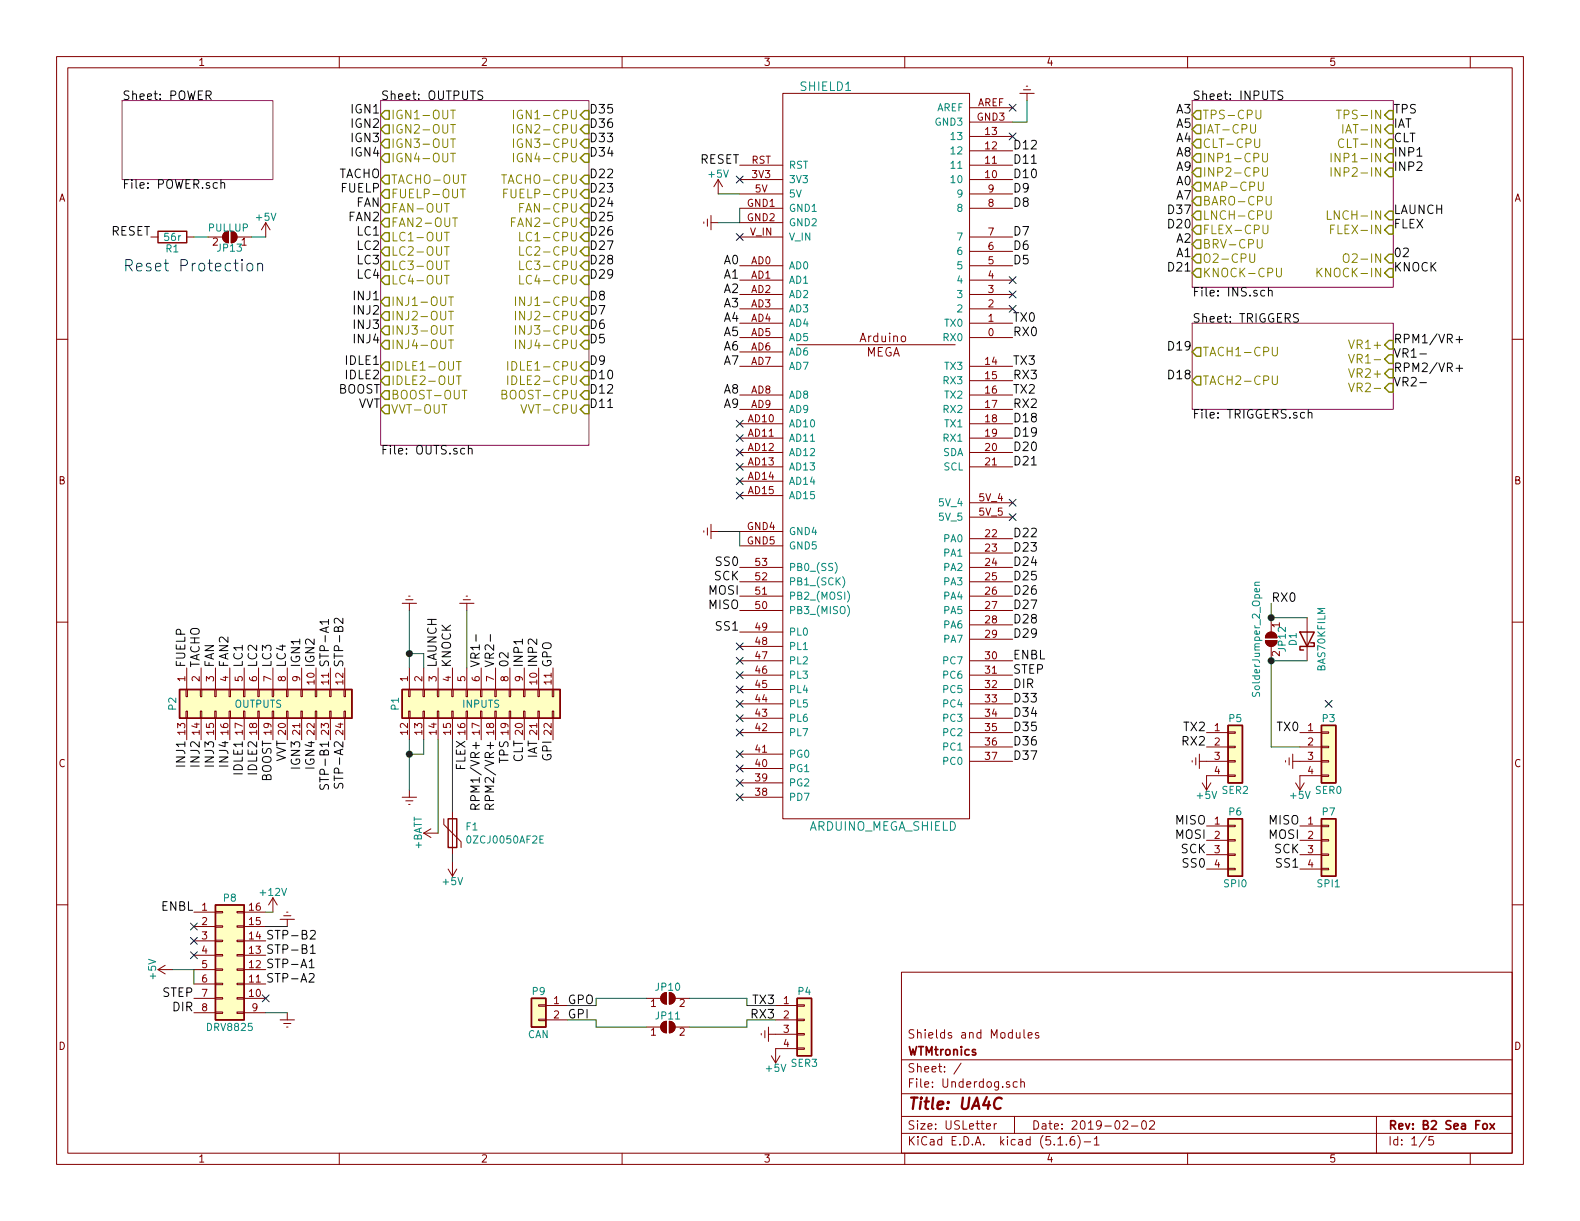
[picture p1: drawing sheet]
EESchema Schematic File Version 4
EELAYER 30 0
EELAYER END
$Descr USLetter 11000 8500
encoding utf-8
Sheet 1 5
Title "UA4C"
Date "2019-02-02"
Rev "B2 Sea Fox"
Comp "WTMtronics"
Comment1 "Shields and Modules"
Comment2 ""
Comment3 ""
Comment4 ""
$EndDescr
$Comp
L power:+5V #PWR02
U 1 1
P 5000 1350
F 0 "#PWR02" H 5000 1200 50  0001 C CNN
F 1 "+5V" H 5000 1490 50  0000 C CNN
F 2 "" H 5000 1350 50  0000 C CNN
F 3 "" H 5000 1350 50  0000 C CNN
	1    5000 1350
	1    0    0    -1  
$EndComp
$Comp
L power:+5V #PWR010
U 1 1
P 3150 6000
F 0 "#PWR010" H 3150 5850 50  0001 C CNN
F 1 "+5V" H 3150 6140 50  0000 C CNN
F 2 "" H 3150 6000 50  0000 C CNN
F 3 "" H 3150 6000 50  0000 C CNN
	1    3150 6000
	-1   0    0    1   
$EndComp
Text Label 3550 5150 3    60   ~ 0
TPS
Text Label 9700 800  0    60   ~ 0
TPS
Text Label 2100 4650 1    60   ~ 0
IGN1
Text Label 2650 800  2    60   ~ 0
IGN1
Text Label 2200 4650 1    60   ~ 0
IGN2
Text Label 2650 900  2    60   ~ 0
IGN2
Text Label 9700 900  0    60   ~ 0
IAT
Text Label 3750 5150 3    60   ~ 0
IAT
Text Label 9700 1000 0    60   ~ 0
CLT
Text Label 3650 5150 3    60   ~ 0
CLT
Text Label 2650 1250 2    60   ~ 0
TACHO
Text Label 2650 1350 2    60   ~ 0
FUELP
$Comp
L power:+BATT #PWR014
U 1 1
P 3050 5800
F 0 "#PWR014" H 3050 5650 50  0001 C CNN
F 1 "+BATT" H 3050 5940 50  0000 C CNN
F 2 "" H 3050 5800 50  0000 C CNN
F 3 "" H 3050 5800 50  0000 C CNN
	1    3050 5800
	0    -1   -1   0   
$EndComp
$Comp
L Underdog-rescue:Conn_02x11_Top_Bottom-conn-Underdog-rescue P1
U 1 1
P 3350 4850
F 0 "P1" H 3400 5450 50  0000 C CNN
F 1 "INPUTS" V 3400 4850 50  0000 C CNN
F 2 "Connector_Molex:Molex_Micro-Fit_3.0_43045-2200_2x11_P3.00mm_Horizontal" H 3350 3650 50  0001 C CNN
F 3 "" H 3350 3650 50  0000 C CNN
	1    3350 4850
	0    -1   1    0   
$EndComp
Text Label 3050 4650 1    60   ~ 0
LAUNCH
Text Label 9700 1500 0    60   ~ 0
LAUNCH
NoConn ~ 7050 3500
NoConn ~ 7050 3600
NoConn ~ 5150 1250
NoConn ~ 5150 1650
NoConn ~ 5150 3150
NoConn ~ 5150 3250
NoConn ~ 5150 3350
NoConn ~ 5150 3450
NoConn ~ 7050 750 
NoConn ~ 5150 5450
NoConn ~ 5150 5350
NoConn ~ 5150 5250
NoConn ~ 5150 5100
NoConn ~ 5150 5000
NoConn ~ 5150 4900
NoConn ~ 5150 4800
NoConn ~ 5150 4700
NoConn ~ 5150 4600
NoConn ~ 5150 4500
NoConn ~ 7050 950 
$Comp
L Device:R R1
U 1 1
P 1200 1650
F 0 "R1" V 1280 1650 50  0000 C CNN
F 1 "56r" V 1200 1650 50  0000 C CNN
F 2 "Resistor_SMD:R_1206_3216Metric" V 1130 1650 50  0001 C CNN
F 3 "" H 1200 1650 50  0000 C CNN
	1    1200 1650
	0    1    1    0   
$EndComp
$Comp
L power:+5V #PWR04
U 1 1
P 1850 1650
F 0 "#PWR04" H 1850 1500 50  0001 C CNN
F 1 "+5V" H 1850 1790 50  0000 C CNN
F 2 "" H 1850 1650 50  0000 C CNN
F 3 "" H 1850 1650 50  0000 C CNN
	1    1850 1650
	1    0    0    -1  
$EndComp
Text Notes 1850 1900 2    79   ~ 0
Reset Protection
Text Label 1050 1650 2    60   ~ 0
RESET
Text Label 5150 1150 2    60   ~ 0
RESET
$Sheet
S 8300 700  1400 1300
U 5A77C34D
F0 "INPUTS" 60
F1 "INS.sch" 60
F2 "TPS-IN" I R 9700 800 60 
F3 "IAT-IN" I R 9700 900 60 
F4 "CLT-IN" I R 9700 1000 60 
F5 "LNCH-IN" I R 9700 1500 60 
F6 "TPS-CPU" O L 8300 800 60 
F7 "IAT-CPU" O L 8300 900 60 
F8 "CLT-CPU" O L 8300 1000 60 
F9 "LNCH-CPU" O L 8300 1500 60 
F10 "MAP-CPU" O L 8300 1300 60 
F11 "INP1-IN" I R 9700 1100 60 
F12 "INP1-CPU" O L 8300 1100 60 
F13 "BARO-CPU" O L 8300 1400 60 
F14 "INP2-IN" I R 9700 1200 60 
F15 "INP2-CPU" O L 8300 1200 60 
F16 "FLEX-IN" I R 9700 1600 60 
F17 "FLEX-CPU" O L 8300 1600 60 
F18 "BRV-CPU" O L 8300 1700 60 
F19 "O2-IN" I R 9700 1800 60 
F20 "O2-CPU" O L 8300 1800 60 
F21 "KNOCK-IN" I R 9700 1900 60 
F22 "KNOCK-CPU" O L 8300 1900 60 
$EndSheet
Text Label 8300 2450 2    60   ~ 0
D19
Text Label 8300 2650 2    60   ~ 0
D18
Text Label 7050 2950 0    60   ~ 0
D18
Text Label 7050 3050 0    60   ~ 0
D19
Text Label 2650 1000 2    60   ~ 0
IGN3
Text Label 2650 1100 2    60   ~ 0
IGN4
Text Label 2650 1550 2    60   ~ 0
FAN2
$Comp
L Underdog-rescue:ARDUINO_MEGA_SHIELD-arduino_shieldsNCL SHIELD1
U 1 1
P 6150 3100
F 0 "SHIELD1" H 5750 5600 60  0000 C CNN
F 1 "ARDUINO_MEGA_SHIELD" H 6150 450 60  0000 C CNN
F 2 "footprnt:ARDUINO_MEGA_SHIELD" H 6150 3100 60  0001 C CNN
F 3 "" H 6150 3100 60  0001 C CNN
	1    6150 3100
	1    0    0    -1  
$EndComp
Text Label 5150 4050 2    60   ~ 0
SCK
Text Label 5150 4150 2    60   ~ 0
MOSI
Text Label 5150 4250 2    60   ~ 0
MISO
Text Label 5150 3950 2    60   ~ 0
SS0
Text Label 5150 4400 2    60   ~ 0
SS1
$Comp
L Underdog-rescue:Conn_01x04-conn-Underdog-rescue P6
U 1 1
P 8600 5850
F 0 "P6" H 8600 6050 50  0000 C CNN
F 1 "SPI0" H 8600 5550 50  0000 C CNN
F 2 "Pin_Headers:Pin_Header_Straight_1x04_Pitch2.54mm" H 8600 5850 50  0001 C CNN
F 3 "" H 8600 5850 50  0001 C CNN
	1    8600 5850
	1    0    0    -1  
$EndComp
$Comp
L Underdog-rescue:Conn_01x04-conn-Underdog-rescue P7
U 1 1
P 9250 5850
F 0 "P7" H 9250 6050 50  0000 C CNN
F 1 "SPI1" H 9250 5550 50  0000 C CNN
F 2 "Pin_Headers:Pin_Header_Straight_1x04_Pitch2.54mm" H 9250 5850 50  0001 C CNN
F 3 "" H 9250 5850 50  0001 C CNN
	1    9250 5850
	1    0    0    -1  
$EndComp
$Comp
L Underdog-rescue:Conn_01x04-conn-Underdog-rescue P3
U 1 1
P 9250 5200
F 0 "P3" H 9250 5400 50  0000 C CNN
F 1 "SER0" H 9250 4900 50  0000 C CNN
F 2 "Pin_Headers:Pin_Header_Straight_1x04_Pitch2.54mm" H 9250 5200 50  0001 C CNN
F 3 "" H 9250 5200 50  0001 C CNN
	1    9250 5200
	1    0    0    -1  
$EndComp
$Comp
L Underdog-rescue:Conn_01x04-conn-Underdog-rescue P4
U 1 1
P 5600 7100
F 0 "P4" H 5600 7300 50  0000 C CNN
F 1 "SER3" H 5600 6800 50  0000 C CNN
F 2 "Pin_Headers:Pin_Header_Straight_1x04_Pitch2.54mm" H 5600 7100 50  0001 C CNN
F 3 "" H 5600 7100 50  0001 C CNN
	1    5600 7100
	1    0    0    -1  
$EndComp
Text Label 8400 5750 2    60   ~ 0
MISO
Text Label 8400 5850 2    60   ~ 0
MOSI
Text Label 8400 5950 2    60   ~ 0
SCK
Text Label 8400 6050 2    60   ~ 0
SS0
Text Label 9050 5750 2    60   ~ 0
MISO
Text Label 9050 5850 2    60   ~ 0
MOSI
Text Label 9050 5950 2    60   ~ 0
SCK
Text Label 9050 6050 2    60   ~ 0
SS1
$Sheet
S 2650 700  1450 2400
U 58BEAE9C
F0 "OUTPUTS" 60
F1 "OUTS.sch" 60
F2 "IGN2-OUT" O L 2650 900 60 
F3 "IGN1-OUT" O L 2650 800 60 
F4 "TACHO-OUT" O L 2650 1250 60 
F5 "FUELP-OUT" O L 2650 1350 60 
F6 "IGN4-OUT" O L 2650 1100 60 
F7 "IGN3-OUT" O L 2650 1000 60 
F8 "IGN1-CPU" I R 4100 800 60 
F9 "IGN2-CPU" I R 4100 900 60 
F10 "TACHO-CPU" I R 4100 1250 60 
F11 "IGN3-CPU" I R 4100 1000 60 
F12 "IGN4-CPU" I R 4100 1100 60 
F13 "FAN-OUT" O L 2650 1450 60 
F14 "FAN-CPU" I R 4100 1450 60 
F15 "FUELP-CPU" I R 4100 1350 60 
F16 "FAN2-OUT" O L 2650 1550 60 
F17 "FAN2-CPU" I R 4100 1550 60 
F18 "LC1-OUT" O L 2650 1650 60 
F19 "LC2-OUT" O L 2650 1750 60 
F20 "LC3-OUT" O L 2650 1850 60 
F21 "LC4-OUT" O L 2650 1950 60 
F22 "LC1-CPU" I R 4100 1650 60 
F23 "LC2-CPU" I R 4100 1750 60 
F24 "LC3-CPU" I R 4100 1850 60 
F25 "LC4-CPU" I R 4100 1950 60 
F26 "INJ1-CPU" I R 4100 2100 60 
F27 "INJ1-OUT" O L 2650 2100 60 
F28 "INJ2-CPU" I R 4100 2200 60 
F29 "INJ2-OUT" O L 2650 2200 60 
F30 "INJ3-CPU" I R 4100 2300 60 
F31 "INJ3-OUT" O L 2650 2300 60 
F32 "INJ4-CPU" I R 4100 2400 60 
F33 "INJ4-OUT" O L 2650 2400 60 
F34 "IDLE1-CPU" I R 4100 2550 60 
F35 "IDLE1-OUT" O L 2650 2550 60 
F36 "IDLE2-CPU" I R 4100 2650 60 
F37 "IDLE2-OUT" O L 2650 2650 60 
F38 "BOOST-CPU" I R 4100 2750 60 
F39 "BOOST-OUT" O L 2650 2750 60 
F40 "VVT-CPU" I R 4100 2850 60 
F41 "VVT-OUT" O L 2650 2850 60 
$EndSheet
Text Label 9050 5100 2    60   ~ 0
TX0
Text Label 8850 4200 0    60   ~ 0
RX0
$Comp
L power:+5V #PWR012
U 1 1
P 9050 5400
F 0 "#PWR012" H 9050 5250 50  0001 C CNN
F 1 "+5V" H 9050 5540 50  0000 C CNN
F 2 "" H 9050 5400 50  0000 C CNN
F 3 "" H 9050 5400 50  0000 C CNN
	1    9050 5400
	-1   0    0    1   
$EndComp
$Comp
L power:+5V #PWR020
U 1 1
P 5400 7300
F 0 "#PWR020" H 5400 7150 50  0001 C CNN
F 1 "+5V" H 5400 7440 50  0000 C CNN
F 2 "" H 5400 7300 50  0000 C CNN
F 3 "" H 5400 7300 50  0000 C CNN
	1    5400 7300
	-1   0    0    1   
$EndComp
Text Label 5400 7000 2    60   ~ 0
TX3
Text Label 5400 7100 2    60   ~ 0
RX3
Text Label 7050 2550 0    60   ~ 0
TX3
Text Label 7050 2650 0    60   ~ 0
RX3
Text Label 7050 2250 0    60   ~ 0
TX0
Text Label 7050 2350 0    60   ~ 0
RX0
Text Label 2200 5150 3    60   ~ 0
IGN4
Text Label 2100 5150 3    60   ~ 0
IGN3
Text Label 2650 1450 2    60   ~ 0
FAN
Text Label 9700 2400 0    60   ~ 0
RPM1/VR+
Text Label 9700 1100 0    60   ~ 0
INP1
Text Label 8300 1300 2    60   ~ 0
A0
Text Label 8300 800  2    60   ~ 0
A3
Text Label 8300 1000 2    60   ~ 0
A4
Text Label 8300 900  2    60   ~ 0
A5
Text Label 5150 2150 2    60   ~ 0
A3
Text Label 5150 2250 2    60   ~ 0
A4
Text Label 5150 2350 2    60   ~ 0
A5
Text Label 5150 1850 2    60   ~ 0
A0
Text Label 8300 1400 2    60   ~ 0
A7
Text Label 5150 2550 2    60   ~ 0
A7
Text Label 4100 2200 0    60   ~ 0
D7
Text Label 4100 2100 0    60   ~ 0
D8
Text Label 7050 1350 0    60   ~ 0
D9
Text Label 7050 1450 0    60   ~ 0
D8
Text Label 7050 1650 0    60   ~ 0
D7
Text Label 7050 1250 0    60   ~ 0
D10
Text Label 7050 1750 0    60   ~ 0
D6
Text Label 7050 1850 0    60   ~ 0
D5
NoConn ~ 5150 5550
$Comp
L Underdog-rescue:Conn_01x04-conn-Underdog-rescue P5
U 1 1
P 8600 5200
F 0 "P5" H 8600 5400 50  0000 C CNN
F 1 "SER2" H 8600 4900 50  0000 C CNN
F 2 "Pin_Headers:Pin_Header_Straight_1x04_Pitch2.54mm" H 8600 5200 50  0001 C CNN
F 3 "" H 8600 5200 50  0001 C CNN
	1    8600 5200
	1    0    0    -1  
$EndComp
$Comp
L power:+5V #PWR011
U 1 1
P 8400 5400
F 0 "#PWR011" H 8400 5250 50  0001 C CNN
F 1 "+5V" H 8400 5540 50  0000 C CNN
F 2 "" H 8400 5400 50  0000 C CNN
F 3 "" H 8400 5400 50  0000 C CNN
	1    8400 5400
	-1   0    0    1   
$EndComp
Text Label 8400 5100 2    60   ~ 0
TX2
Text Label 8400 5200 2    60   ~ 0
RX2
Text Label 7050 2750 0    60   ~ 0
TX2
Text Label 7050 2850 0    60   ~ 0
RX2
$Comp
L power:Earth #PWR01
U 1 1
P 7150 700
F 0 "#PWR01" H 7150 450 50  0001 C CNN
F 1 "Earth" H 7150 550 50  0001 C CNN
F 2 "" H 7150 700 50  0001 C CNN
F 3 "" H 7150 700 50  0001 C CNN
	1    7150 700 
	-1   0    0    1   
$EndComp
$Comp
L power:Earth #PWR05
U 1 1
P 5000 3700
F 0 "#PWR05" H 5000 3450 50  0001 C CNN
F 1 "Earth" H 5000 3550 50  0001 C CNN
F 2 "" H 5000 3700 50  0001 C CNN
F 3 "" H 5000 3700 50  0001 C CNN
	1    5000 3700
	0    1    1    0   
$EndComp
$Comp
L power:Earth #PWR03
U 1 1
P 5000 1550
F 0 "#PWR03" H 5000 1300 50  0001 C CNN
F 1 "Earth" H 5000 1400 50  0001 C CNN
F 2 "" H 5000 1550 50  0001 C CNN
F 3 "" H 5000 1550 50  0001 C CNN
	1    5000 1550
	0    1    1    0   
$EndComp
$Comp
L power:Earth #PWR09
U 1 1
P 9050 5300
F 0 "#PWR09" H 9050 5050 50  0001 C CNN
F 1 "Earth" H 9050 5150 50  0001 C CNN
F 2 "" H 9050 5300 50  0001 C CNN
F 3 "" H 9050 5300 50  0001 C CNN
	1    9050 5300
	0    1    1    0   
$EndComp
$Comp
L power:Earth #PWR08
U 1 1
P 8400 5300
F 0 "#PWR08" H 8400 5050 50  0001 C CNN
F 1 "Earth" H 8400 5150 50  0001 C CNN
F 2 "" H 8400 5300 50  0001 C CNN
F 3 "" H 8400 5300 50  0001 C CNN
	1    8400 5300
	0    1    1    0   
$EndComp
$Comp
L power:Earth #PWR019
U 1 1
P 5400 7200
F 0 "#PWR019" H 5400 6950 50  0001 C CNN
F 1 "Earth" H 5400 7050 50  0001 C CNN
F 2 "" H 5400 7200 50  0001 C CNN
F 3 "" H 5400 7200 50  0001 C CNN
	1    5400 7200
	0    1    1    0   
$EndComp
$Sheet
S 8300 2250 1400 600 
U 5ADEBF11
F0 "TRIGGERS" 60
F1 "TRIGGERS.sch" 60
F2 "VR1-" I R 9700 2500 60 
F3 "VR2-" I R 9700 2700 60 
F4 "VR2+" I R 9700 2600 60 
F5 "VR1+" I R 9700 2400 60 
F6 "TACH2-CPU" O L 8300 2650 60 
F7 "TACH1-CPU" O L 8300 2450 60 
$EndSheet
$Sheet
S 850  700  1050 550 
U 5ADEF5D8
F0 "POWER" 60
F1 "POWER.sch" 60
$EndSheet
$Comp
L Underdog-rescue:Conn_02x12_Top_Bottom-conn-Underdog-rescue P2
U 1 1
P 1800 4850
F 0 "P2" H 1850 5450 50  0000 C CNN
F 1 "OUTPUTS" V 1850 4850 50  0000 C CNN
F 2 "Connector_Molex:Molex_Micro-Fit_3.0_43045-2400_2x12_P3.00mm_Horizontal" H 1800 3650 50  0001 C CNN
F 3 "" H 1800 3650 50  0000 C CNN
	1    1800 4850
	0    -1   1    0   
$EndComp
Text Label 9700 2600 0    60   ~ 0
RPM2/VR+
Text Label 9700 2700 0    60   ~ 0
VR2-
Text Label 9700 2500 0    60   ~ 0
VR1-
Text Label 5150 1950 2    60   ~ 0
A1
Text Label 5150 2050 2    60   ~ 0
A2
Text Label 5150 2450 2    60   ~ 0
A6
Text Label 5150 2750 2    60   ~ 0
A8
Text Label 5150 2850 2    60   ~ 0
A9
$Comp
L Underdog-rescue:Conn_02x08_Counter_Clockwise-conn-Underdog-rescue P8
U 1 1
P 1550 6650
F 0 "P8" H 1600 7050 50  0000 C CNN
F 1 "DRV8825" H 1600 6150 50  0000 C CNN
F 2 "footprnt:DRV8825" H 1550 6650 50  0001 C CNN
F 3 "" H 1550 6650 50  0001 C CNN
	1    1550 6650
	1    0    0    -1  
$EndComp
Text Label 7050 1150 0    60   ~ 0
D11
Text Label 7050 1050 0    60   ~ 0
D12
Text Label 7050 5300 0    60   ~ 0
D37
Text Label 8300 1500 2    60   ~ 0
D37
Text Label 7050 3150 0    60   ~ 0
D20
Text Label 8300 1600 2    60   ~ 0
D20
Text Label 9700 1200 0    60   ~ 0
INP2
Text Label 9700 1600 0    60   ~ 0
FLEX
Text Label 9700 1800 0    60   ~ 0
02
Text Label 8300 1100 2    60   ~ 0
A8
Text Label 8300 1200 2    60   ~ 0
A9
Text Label 8300 1700 2    60   ~ 0
A2
Text Label 8300 1800 2    60   ~ 0
A1
Text Label 4100 2750 0    60   ~ 0
D12
Text Label 4100 2850 0    60   ~ 0
D11
Text Label 4100 2550 0    60   ~ 0
D9
Text Label 4100 2650 0    60   ~ 0
D10
Text Label 4100 2300 0    60   ~ 0
D6
Text Label 4100 2400 0    60   ~ 0
D5
Text Label 7050 3750 0    60   ~ 0
D22
Text Label 7050 3850 0    60   ~ 0
D23
Text Label 7050 3950 0    60   ~ 0
D24
Text Label 7050 4050 0    60   ~ 0
D25
Text Label 7050 4150 0    60   ~ 0
D26
Text Label 7050 4250 0    60   ~ 0
D27
Text Label 7050 4350 0    60   ~ 0
D28
Text Label 7050 4450 0    60   ~ 0
D29
Text Label 7050 4900 0    60   ~ 0
D33
Text Label 7050 5000 0    60   ~ 0
D34
Text Label 7050 5100 0    60   ~ 0
D35
Text Label 7050 5200 0    60   ~ 0
D36
Text Label 4100 1000 0    60   ~ 0
D33
Text Label 4100 1100 0    60   ~ 0
D34
Text Label 4100 800  0    60   ~ 0
D35
Text Label 4100 900  0    60   ~ 0
D36
Text Label 4100 1250 0    60   ~ 0
D22
Text Label 4100 1350 0    60   ~ 0
D23
Text Label 4100 1450 0    60   ~ 0
D24
Text Label 4100 1550 0    60   ~ 0
D25
Text Label 4100 1650 0    60   ~ 0
D26
Text Label 4100 1750 0    60   ~ 0
D27
Text Label 4100 1850 0    60   ~ 0
D28
Text Label 4100 1950 0    60   ~ 0
D29
Text Label 1350 6950 2    60   ~ 0
STEP
Text Label 1350 7050 2    60   ~ 0
DIR
Text Label 1350 6350 2    60   ~ 0
ENBL
Text Label 1850 6550 0    60   ~ 0
STP-B2
Text Label 1850 6650 0    60   ~ 0
STP-B1
Text Label 1850 6750 0    60   ~ 0
STP-A1
Text Label 1850 6850 0    60   ~ 0
STP-A2
$Comp
L power:Earth #PWR016
U 1 1
P 2000 6450
F 0 "#PWR016" H 2000 6200 50  0001 C CNN
F 1 "Earth" H 2000 6300 50  0001 C CNN
F 2 "" H 2000 6450 50  0001 C CNN
F 3 "" H 2000 6450 50  0001 C CNN
	1    2000 6450
	-1   0    0    1   
$EndComp
$Comp
L power:Earth #PWR018
U 1 1
P 2000 7050
F 0 "#PWR018" H 2000 6800 50  0001 C CNN
F 1 "Earth" H 2000 6900 50  0001 C CNN
F 2 "" H 2000 7050 50  0001 C CNN
F 3 "" H 2000 7050 50  0001 C CNN
	1    2000 7050
	1    0    0    -1  
$EndComp
$Comp
L power:+12V #PWR015
U 1 1
P 1900 6350
F 0 "#PWR015" H 1900 6200 50  0001 C CNN
F 1 "+12V" H 1900 6490 50  0000 C CNN
F 2 "" H 1900 6350 50  0001 C CNN
F 3 "" H 1900 6350 50  0001 C CNN
	1    1900 6350
	1    0    0    -1  
$EndComp
$Comp
L power:+5V #PWR017
U 1 1
P 1200 6750
F 0 "#PWR017" H 1200 6600 50  0001 C CNN
F 1 "+5V" H 1200 6890 50  0000 C CNN
F 2 "" H 1200 6750 50  0000 C CNN
F 3 "" H 1200 6750 50  0000 C CNN
	1    1200 6750
	0    -1   -1   0   
$EndComp
NoConn ~ 1850 6950
NoConn ~ 1350 6650
NoConn ~ 1350 6550
NoConn ~ 1350 6450
Text Label 2650 1650 2    60   ~ 0
LC1
Text Label 2650 1750 2    60   ~ 0
LC2
Text Label 2650 1850 2    60   ~ 0
LC3
Text Label 2650 1950 2    60   ~ 0
LC4
Text Label 2650 2100 2    60   ~ 0
INJ1
Text Label 2650 2200 2    60   ~ 0
INJ2
Text Label 2650 2300 2    60   ~ 0
INJ3
Text Label 2650 2400 2    60   ~ 0
INJ4
Text Label 2650 2550 2    60   ~ 0
IDLE1
Text Label 2650 2650 2    60   ~ 0
IDLE2
Text Label 2650 2750 2    60   ~ 0
BOOST
Text Label 2650 2850 2    60   ~ 0
VVT
Text Label 3250 5150 3    60   ~ 0
FLEX
Text Label 3350 5150 3    60   ~ 0
RPM1/VR+
Text Label 3450 5150 3    60   ~ 0
RPM2/VR+
Text Label 3450 4650 1    60   ~ 0
VR2-
Text Label 3350 4650 1    60   ~ 0
VR1-
Text Label 3650 4650 1    60   ~ 0
INP1
Text Label 3750 4650 1    60   ~ 0
INP2
Text Label 3550 4650 1    60   ~ 0
02
Text Label 2400 4650 1    60   ~ 0
STP-B2
Text Label 2300 5150 3    60   ~ 0
STP-B1
Text Label 2300 4650 1    60   ~ 0
STP-A1
Text Label 2400 5150 3    60   ~ 0
STP-A2
Text Label 1400 4650 1    60   ~ 0
TACHO
Text Label 1300 4650 1    60   ~ 0
FUELP
Text Label 1600 4650 1    60   ~ 0
FAN2
Text Label 1500 4650 1    60   ~ 0
FAN
Text Label 1700 4650 1    60   ~ 0
LC1
Text Label 1800 4650 1    60   ~ 0
LC2
Text Label 1900 4650 1    60   ~ 0
LC3
Text Label 2000 4650 1    60   ~ 0
LC4
Text Label 1300 5150 3    60   ~ 0
INJ1
Text Label 1400 5150 3    60   ~ 0
INJ2
Text Label 1500 5150 3    60   ~ 0
INJ3
Text Label 1600 5150 3    60   ~ 0
INJ4
Text Label 1700 5150 3    60   ~ 0
IDLE1
Text Label 1800 5150 3    60   ~ 0
IDLE2
Text Label 1900 5150 3    60   ~ 0
BOOST
Text Label 2000 5150 3    60   ~ 0
VVT
Text Label 3850 5150 3    60   ~ 0
GPI
Text Label 3850 4650 1    60   ~ 0
GPO
Wire Wire Line
	5150 3800 5150 3700
Wire Wire Line
	5150 3700 5000 3700
Wire Wire Line
	5150 1450 5150 1550
Wire Wire Line
	5150 1550 5000 1550
Wire Wire Line
	5000 1350 5150 1350
Wire Wire Line
	3150 5150 3150 5650
Wire Wire Line
	2850 4250 2850 4550
Wire Wire Line
	3050 5800 3050 5150
Wire Wire Line
	2850 5150 2850 5250
Wire Wire Line
	2850 5250 2950 5250
Wire Wire Line
	2950 5250 2950 5150
Connection ~ 2850 5250
Wire Wire Line
	2850 4550 2950 4550
Connection ~ 2850 4550
Wire Wire Line
	2950 4650 2950 4550
Wire Wire Line
	7050 850  7150 850 
Wire Wire Line
	7150 850  7150 700 
Wire Wire Line
	1850 6450 2000 6450
Wire Wire Line
	2000 7050 1850 7050
Wire Wire Line
	1850 6350 1900 6350
Wire Wire Line
	1200 6750 1350 6750
Wire Wire Line
	1350 6750 1350 6850
Wire Wire Line
	5400 7100 5200 7100
Wire Wire Line
	5200 7100 5200 7150
Wire Wire Line
	5200 7150 4800 7150
$Comp
L Underdog-rescue:Conn_01x02-conn-Underdog-rescue P9
U 1 1
P 3750 7000
F 0 "P9" H 3750 7100 50  0000 C CNN
F 1 "CAN" H 3750 6800 50  0000 C CNN
F 2 "Connector_PinHeader_2.54mm:PinHeader_1x02_P2.54mm_Vertical" H 3750 7000 50  0001 C CNN
F 3 "" H 3750 7000 50  0001 C CNN
	1    3750 7000
	-1   0    0    -1  
$EndComp
Wire Wire Line
	4500 7150 4150 7150
Wire Wire Line
	4150 7150 4150 7100
Wire Wire Line
	4150 7100 3950 7100
Text Label 3950 7100 0    60   ~ 0
GPI
Text Label 3950 7000 0    60   ~ 0
GPO
$Comp
L Underdog-rescue:SolderJumper_2_Open-Jumper1 JP10
U 1 1
P 4650 6950
F 0 "JP10" H 4650 7030 50  0000 C CNN
F 1 "SolderJumper_2_Open" H 4650 6850 50  0001 C CNN
F 2 "Jumper:SolderJumper-2_P1.3mm_Open_Pad1.0x1.5mm" H 4650 6950 50  0001 C CNN
F 3 "" H 4650 6950 50  0001 C CNN
	1    4650 6950
	1    0    0    -1  
$EndComp
$Comp
L Underdog-rescue:SolderJumper_2_Open-Jumper1 JP11
U 1 1
P 4650 7150
F 0 "JP11" H 4650 7230 50  0000 C CNN
F 1 "SolderJumper_2_Open" H 4650 7050 50  0001 C CNN
F 2 "Jumper:SolderJumper-2_P1.3mm_Open_Pad1.0x1.5mm" H 4650 7150 50  0001 C CNN
F 3 "" H 4650 7150 50  0001 C CNN
	1    4650 7150
	1    0    0    -1  
$EndComp
NoConn ~ 7050 2150
NoConn ~ 7050 2050
NoConn ~ 7050 1950
NoConn ~ 5150 2950
NoConn ~ 5150 3050
NoConn ~ -3400 7350
Text Label 7050 4600 0    60   ~ 0
ENBL
Text Label 7050 4700 0    60   ~ 0
STEP
Text Label 7050 4800 0    60   ~ 0
DIR
Wire Wire Line
	9050 5200 8850 5200
Wire Wire Line
	8850 5200 8850 4600
Wire Wire Line
	8850 4600 9100 4600
$Comp
L Underdog-rescue:SolderJumper_2_Open-Jumper1 JP12
U 1 1
P 8850 4450
F 0 "JP12" H 8850 4530 50  0000 C CNN
F 1 "SolderJumper_2_Open" H 8850 4350 50  0000 C CNN
F 2 "Jumper:SolderJumper-2_P1.3mm_Open_Pad1.0x1.5mm" H 8850 4450 50  0001 C CNN
F 3 "" H 8850 4450 50  0001 C CNN
	1    8850 4450
	0    1    1    0   
$EndComp
Wire Wire Line
	8850 4300 9100 4300
NoConn ~ 9250 4900
$Comp
L Underdog-rescue:SolderJumper_2_Open-Jumper1 JP13
U 1 1
P 1600 1650
F 0 "JP13" H 1600 1730 50  0000 C CNN
F 1 "PULLUP" H 1610 1590 50  0000 C CNN
F 2 "footprnt:JPR_2POS_SMLHL" H 1600 1650 50  0001 C CNN
F 3 "" H 1600 1650 50  0000 C CNN
	1    1600 1650
	-1   0    0    1   
$EndComp
Wire Wire Line
	1350 1650 1450 1650
Wire Wire Line
	1750 1650 1850 1650
Wire Wire Line
	2850 5250 2850 5500
Wire Wire Line
	2850 4550 2850 4650
Text Label 7050 3250 0    60   ~ 0
D21
Text Label 8300 1900 2    60   ~ 0
D21
Text Label 3150 4650 1    60   ~ 0
KNOCK
Text Label 9700 1900 0    60   ~ 0
KNOCK
Wire Wire Line
	3250 4650 3250 4250
$Comp
L power:Earth #PWR0111
U 1 1
P 2850 4250
F 0 "#PWR0111" H 2850 4000 50  0001 C CNN
F 1 "Earth" H 2850 4100 50  0001 C CNN
F 2 "" H 2850 4250 50  0001 C CNN
F 3 "" H 2850 4250 50  0001 C CNN
	1    2850 4250
	-1   0    0    1   
$EndComp
$Comp
L power:Earth #PWR0112
U 1 1
P 3250 4250
F 0 "#PWR0112" H 3250 4000 50  0001 C CNN
F 1 "Earth" H 3250 4100 50  0001 C CNN
F 2 "" H 3250 4250 50  0001 C CNN
F 3 "" H 3250 4250 50  0001 C CNN
	1    3250 4250
	-1   0    0    1   
$EndComp
$Comp
L power:Earth #PWR0113
U 1 1
P 2850 5500
F 0 "#PWR0113" H 2850 5250 50  0001 C CNN
F 1 "Earth" H 2850 5350 50  0001 C CNN
F 2 "" H 2850 5500 50  0001 C CNN
F 3 "" H 2850 5500 50  0001 C CNN
	1    2850 5500
	1    0    0    -1  
$EndComp
$Comp
L Device:D_Schottky D?
U 1 1
P 9100 4450
AR Path="/58BEAE9C/5C5A188A" Ref="D?"  Part="1" 
AR Path="/5C5A188A" Ref="D1"  Part="1" 
F 0 "D1" H 9100 4550 50  0000 C CNN
F 1 "BAS70KFILM" H 9100 4350 50  0000 C CNN
F 2 "Diode_SMD:D_SOD-523" H 9100 4450 50  0001 C CNN
F 3 "" H 9100 4450 50  0000 C CNN
	1    9100 4450
	0    -1   -1   0   
$EndComp
Connection ~ 8850 4600
Wire Wire Line
	8850 4300 8850 4200
Connection ~ 8850 4300
Wire Wire Line
	5400 7000 5200 7000
Wire Wire Line
	5200 7000 5200 6950
Wire Wire Line
	5200 6950 4800 6950
Wire Wire Line
	3950 7000 4150 7000
Wire Wire Line
	4150 7000 4150 6950
Wire Wire Line
	4150 6950 4500 6950
$Comp
L Device:Polyfuse F1
U 1 1
P 3150 5800
F 0 "F1" H 3238 5846 50  0000 L CNN
F 1 "0ZCJ0050AF2E" H 3238 5755 50  0000 L CNN
F 2 "Fuse:Fuse_1206_3216Metric" H 3200 5600 50  0001 L CNN
F 3 "https://www.mouser.com/datasheet/2/643/ds-CP-0zcj-series-1664160.pdf" H 3150 5800 50  0001 C CNN
	1    3150 5800
	1    0    0    -1  
$EndComp
Wire Wire Line
	3150 5950 3150 6000
$EndSCHEMATC
